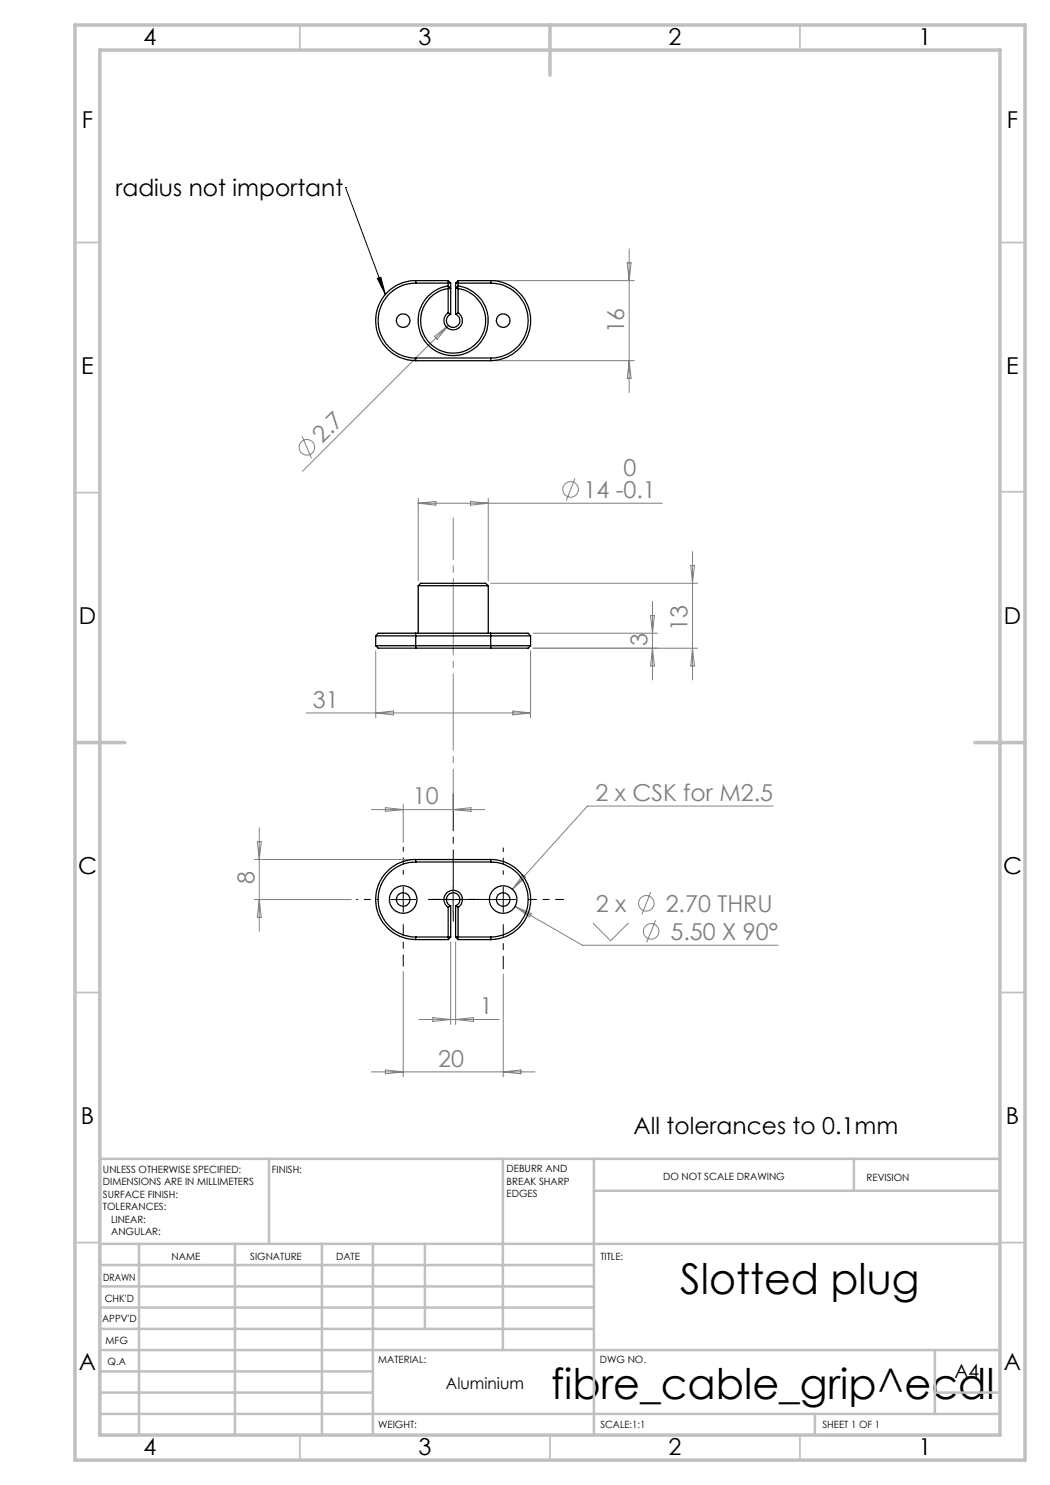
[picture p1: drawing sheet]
<svg xmlns="http://www.w3.org/2000/svg" width="210mm" height="297mm" viewBox="0 0 210 297" stroke-linecap="round" stroke-linejoin="round" font-family="sans-serif">
<g fill="none" stroke="#808080" stroke-width=".2">
<path d="M99.1 56.1h27.8M125.4 52.6h.8l-.4 3.5zM125.8 49.8v28.7M86.9 67.3l2.8-2.2-2.3 2.8zM89.7 65.1l-29.2 29.2M99.1 72.1h27.8M125.8 72.1l.4 3.6h-.8zM60.4 87.3l1.9 4.4M83.6 99.7v16.5M97.6 99.7v16.5M115 95.7l-1.8 4.4M83.6 100.6h48.9"/>
<path d="M83.6 100.6l3.6-.3v.7zM94.1 100.3l3.5 .3-3.5 .4zM98.1 116.7h41.4M138.1 113.1h.8l-.4 3.6zM138.5 110.3v25.7M75.1 130.2v13.4M106.1 130.2v13.4M106.6 126.6h24.9M130.1 123.1h.8l-.4 3.5zM130.5 120.3v15.7M130.5 129.6l.4 3.6h-.8zM138.5 129.6l.4 3.6h-.8z"/>
<path d="M139.5 129.6h-32.9M61.2 142.6h44.9M75.1 142.6l3.6-.4v.8zM102.6 142.2l3.5 .4-3.5 .4zM50.9 179.9h19.4M50.9 171.9h31.2M51.5 168.3h.7l-.3 3.6zM51.9 165.6v20.7M51.9 179.9l.3 3.6h-.7zM74.3 161.9h22.7M77.1 161.5l3.5 .4-3.5 .4zM80.6 160.9v7.5"/>
<path d="M90.6 161.9l3.6-.4v.8zM104.6 175l.5 .5-2.6 2.4zM130.1 178.4l-1.7 4.5M154.6 161.2h-37.1l-15 16.7M80.6 194.3v21.1M90.1 188.4v16.5M91.1 188.4v16.5M100.6 194.8v20.6M103 181.3l13.5 7.8h39.1M103 181.3l3.3 1.4-.4 .7zM118.6 184.6l3.5 3.6 3.6-3.6M131.1 184l-1.8 4.5"/>
<path d="M74.3 214.4h32.7M77.1 214l3.5 .4-3.5 .4zM83.8 203.9h16M86.6 203.5l3.5 .4-3.5 .4zM91.1 203.9l3.6-.4v.8zM100.6 214.4l3.6-.4v.8z"/>
<circle cx="61.4" cy="89.5" r="1.57"/>
<circle cx="114.1" cy="97.9" r="1.55"/>
<circle cx="129.3" cy="180.7" r="1.56"/>
<circle cx="130.2" cy="186.3" r="1.56"/>
</g>
<path d="M69.1 37.5h.1M69.1 37.5l8 21.4M75.5 55.7l.7-.2 .9 3.4zM78.1 179.9h5M80.6 177.4v5M88.1 179.9h5M90.6 177.4v5M98.1 179.9h5M100.6 177.4v5" fill="none" stroke="#000" stroke-width=".2"/>
<path d="M100.6 174.9v-5.3" fill="none" stroke="#000" stroke-width=".2" stroke-dasharray="15.2 1.3 1.3 1.3" stroke-dashoffset="14.5"/>
<path d="M88.1 179.9h-1.8M93.1 179.9h1.9M95.6 179.9h-.2M90.6 182.4v1.8" fill="none" stroke="#000" stroke-width=".2" stroke-dasharray="15.2 1.3 1.3 1.3"/>
<path d="M100.6 184.9v8.9" fill="none" stroke="#000" stroke-width=".2" stroke-dasharray="15.2 1.3 1.3 1.3" stroke-dashoffset="12.7"/>
<path d="M105.6 179.9h7.2" fill="none" stroke="#000" stroke-width=".2" stroke-dasharray="15.2 1.3 1.3 1.3" stroke-dashoffset="13.6"/>
<path d="M80.6 174.9v-5.5" fill="none" stroke="#000" stroke-width=".2" stroke-dasharray="15.2 1.3 1.3 1.3" stroke-dashoffset="14.4"/>
<path d="M75.6 179.9h-4.3" fill="none" stroke="#000" stroke-width=".2" stroke-dasharray="15.2 1.3 1.3 1.3" stroke-dashoffset="15"/>
<path d="M80.6 184.9v8.3" fill="none" stroke="#000" stroke-width=".2" stroke-dasharray="15.2 1.3 1.3 1.3" stroke-dashoffset="13"/>
<path d="M85.6 179.9h12.6" fill="none" stroke="#000" stroke-width=".2" stroke-dasharray="15.2 1.3 1.3 1.3" stroke-dashoffset="10.9"/>
<path d="M90.6 177.4v-18.7" fill="none" stroke="#000" stroke-width=".2" stroke-dasharray="15.2 1.3 1.3 1.3" stroke-dashoffset="7.8"/>
<path d="M90.6 162.1v-58.5" fill="none" stroke="#808080" stroke-width=".2" stroke-dasharray="15.2 1.3 1.3 1.3" stroke-dashoffset="6.9"/>
<g fill="none" stroke="#c0c0c0" stroke-width=".35">
<path d="M60 5v5M160 5v5M15 48.5h5M200 48.5h5M15 98.5h5M200 98.4h5M15 198.5h5M200 198.5h5M15 248.5h5M200 248.5h5M60 287v5M110 287v5"/>
<path d="M160 287v5"/>
</g>
<g fill="none" stroke="#c0c0c0" stroke-width=".5">
<path d="M53.8 231.8v17M100.6 231.8v38.2M118.8 231.8v55.2M118.8 238.2h81.2M170.8 231.8v6.4M200 231.8h-180v55.2M20 248.8h180M20 257.3h98.8M20 253h98.8M27.8 248.8v38.2M47 248.8v38.2M64.4 248.8v38.2"/>
<path d="M74.6 248.8v38.2M85 248.8v17M20 265.8h98.8M20 261.5h98.8M20 278.5h54.6M20 274.3h54.6M20 270h180M187 278.5h13M187 270v12.8M20 282.8h180M163 282.8v4.2"/>
</g>
<path d="M15 5h190v287h-190zM20 10h180v277h-180zM110 5v10M15 148.5h10M195 148.5h10" fill="none" stroke="#c0c0c0" stroke-width=".7"/>
<path d="M75.5 55.7l.7-.2 .9 3.4z" fill="#000"/>
<g fill="none" stroke="#000" stroke-width=".25">
<path d="M83.1 56.6a7.5 7.5 0 0 0-7.5 7.5 7.5 7.5 0 0 0 7.5 7.5M83.1 56.1a8 8 0 0 0-8 8 8 8 0 0 0 8 8M83.1 56.1v.5M83.1 56.6h7M83.1 56.1h6.5M89.6 57.7a6.5 6.5 0 0 0-4.4 10 6.5 6.5 0 0 0 10.9 0 6.5 6.5 0 0 0-4.5-10M89.6 56.1v1.1M89.6 57.7v4.9M89.6 56.1l.5 .5M89.7 57.2a7 7 0 0 0-5 10.7 7 7 0 0 0 11.8 0 7 7 0 0 0-4.9-10.7M89.7 57.2l-.1 .5M89.7 57.2l.4 .4-.5 .1"/>
<path d="M90.1 56.6v6.3M91.1 56.6v6.3M91.1 56.6h7M91.6 57.2v.5M91.6 57.2l-.5 .4 .5 .1M91.6 56.1v1.1M91.6 57.7v4.9M91.6 56.1h6.5M91.6 56.1l-.5 .5M98.1 56.6a7.5 7.5 0 0 1 7.5 7.5 7.5 7.5 0 0 1-7.5 7.5M98.1 56.1a8 8 0 0 1 8 8 8 8 0 0 1-8 8M98.1 56.1v.5"/>
<path d="M83.1 71.6v.5M83.1 71.6h15M83.1 72.1h15M89.6 62.6a1.84 1.84 0 0 0-.4 2.7 1.84 1.84 0 0 0 2.8 0 1.84 1.84 0 0 0-.4-2.7M89.6 62.6l.5 .3M90.1 62.9a1.35 1.35 0 0 0-.5 2 1.35 1.35 0 0 0 2.1 0 1.35 1.35 0 0 0-.6-2M91.6 62.6l-.5 .3M98.1 71.6v.5M83.6 117.2h14M83.6 117.2l.5-.5h13l.5 .5M83.6 117.2v9.4M97.6 117.2v9.4"/>
<path d="M75.1 127.2h31M75.1 129.1h31M75.1 129.1l.5 .5h7.5M75.1 127.2v1.9M83.1 126.6h-7.5l-.5 .6M83.1 126.6h15M83.1 126.6v3M83.1 129.6h15M98.1 126.6h7.5l.5 .6M98.1 126.6v3M106.1 129.1l-.5 .5h-7.5M106.1 127.2v1.9"/>
<path d="M83.1 171.9a8 8 0 0 0-8 8 8 8 0 0 0 8 8M83.1 172.4a7.5 7.5 0 0 0-7.5 7.5 7.5 7.5 0 0 0 7.5 7.5M83.1 171.9v.5M83.1 172.4h15M83.1 171.9h15M98.1 171.9a8 8 0 0 1 8 8 8 8 0 0 1-8 8M98.1 172.4a7.5 7.5 0 0 1 7.5 7.5 7.5 7.5 0 0 1-7.5 7.5M98.1 171.9v.5M83.1 187.4v.5M83.1 187.9h6.5M83.1 187.4h7M89.6 181.5a1.85 1.85 0 0 1-.4-2.8 1.85 1.85 0 0 1 2.8 0 1.85 1.85 0 0 1-.4 2.8"/>
<path d="M89.6 181.5v6.4M90.1 181.1a1.35 1.35 0 0 1-.5-2 1.35 1.35 0 0 1 2.1 0 1.35 1.35 0 0 1-.6 2M90.1 181.1v6.3M90.1 187.4l-.5 .5M90.1 181.1l-.5 .4M91.1 181.1v6.3M91.1 187.4h7M91.1 187.4l.5 .5M91.1 181.1l.5 .4M91.6 181.5v6.4M91.6 187.9h6.5M98.1 187.4v.5"/>
<circle cx="80.6" cy="64.1" r="1.35"/>
<circle cx="100.6" cy="64.1" r="1.35"/>
<circle cx="80.6" cy="179.9" r="1.35"/>
<circle cx="80.6" cy="179.9" r="2.75"/>
<circle cx="100.6" cy="179.9" r="1.35"/>
<circle cx="100.6" cy="179.9" r="2.75"/>
</g>
<g font-size="8.5">
<text x="136.1" y="258.8">Slotted plug</text>
<text x="110.3" y="279.7">fibre_cable_grip^ecdl</text>
</g>
<g font-size="4.7">
<text x="28.7" y="9">4</text>
<text x="83.7" y="9">3</text>
<text x="133.7" y="9">2</text>
<text x="183.7" y="9">1</text>
<text x="16.4" y="25.5">F</text>
<text x="201.4" y="25.5">F</text>
<text x="23.1" y="39.2">radius not important</text>
<text x="16.3" y="74.8">E</text>
<text x="201.3" y="74.8">E</text>
<text x="15.8" y="124.8">D</text>
<text x="200.8" y="124.8">D</text>
<text x="15.6" y="174.8">C</text>
<text x="200.6" y="174.8">C</text>
<text x="16.2" y="224.8">B</text>
<text x="126.7" y="226.9">All tolerances to 0.1mm</text>
<text x="201.2" y="224.8">B</text>
<text x="15.8" y="274">A</text>
<text x="200.8" y="274">A</text>
<text x="28.7" y="291">4</text>
<text x="83.7" y="291">3</text>
<text x="133.7" y="291">2</text>
<text x="183.7" y="291">1</text>
</g>
<g font-size="4.7" fill="#808080">
<text x="124.8" y="66.7" transform="rotate(-90 124.8 66.7)">16</text>
<text x="64.4" y="88.8" transform="rotate(-45 64.4 88.8)">2.7</text>
<text x="124.7" y="95.1">0</text>
<text x="116.7" y="99.6">14 -0.1</text>
<text x="129.5" y="129.2" transform="rotate(-90 129.5 129.2)">3</text>
<text x="137.5" y="126.2" transform="rotate(-90 137.5 126.2)">13</text>
<text x="62.6" y="141.6">31</text>
<text x="82.6" y="160.9">10</text>
<text x="119.1" y="160.2">2 x CSK for M2.5</text>
<text x="50.9" y="176.8" transform="rotate(-90 50.9 176.8)">8</text>
<text x="119.2" y="182.4">2 x</text>
<text x="133.1" y="182.4">2.70 THRU</text>
<text x="134.1" y="188">5.50 X 90°</text>
<text x="96" y="202.9">1</text>
<text x="87.7" y="213.3">20</text>
</g>
<text font-size="3.9" x="190.9" y="275.5">A4</text>
<text font-size="3.2" x="89.2" y="277.9">Aluminium</text>
<g font-size="2">
<text x="20.6" y="234.6">UNLESS OTHERWISE SPECIFIED:</text>
<text x="20.6" y="237.1">DIMENSIONS ARE IN MILLIMETERS</text>
<text x="20.6" y="239.6">SURFACE FINISH:</text>
<text x="54.4" y="234.6">FINISH:</text>
<text x="101.3" y="234.5">DEBURR AND</text>
<text x="101.3" y="237">BREAK SHARP</text>
<text x="101.3" y="239.5">EDGES</text>
<text x="132.6" y="236">DO NOT SCALE DRAWING</text>
<text x="173.3" y="236.2">REVISION</text>
<text x="20.6" y="242.1">TOLERANCES:</text>
<text x="22.2" y="244.6">LINEAR:</text>
<text x="22.2" y="247.1">ANGULAR:</text>
<text x="34.3" y="252">NAME</text>
<text x="50" y="251.9">SIGNATURE</text>
<text x="67.2" y="251.9">DATE</text>
<text x="120.1" y="251.9">TITLE:</text>
<text x="20.6" y="256.1">DRAWN</text>
<text x="20.9" y="260.3">CHK'D</text>
<text x="20.4" y="264.4">APPV'D</text>
<text x="21.1" y="268.8">MFG</text>
<text x="21.5" y="273">Q.A</text>
<text x="75.6" y="272.5">MATERIAL:</text>
<text x="120" y="272.5">DWG NO.</text>
<text x="75.6" y="285.5">WEIGHT:</text>
<text x="120.1" y="285.6">SCALE:1:1</text>
<text x="164.5" y="285.6">SHEET 1 OF 1</text>
</g>
</svg>
